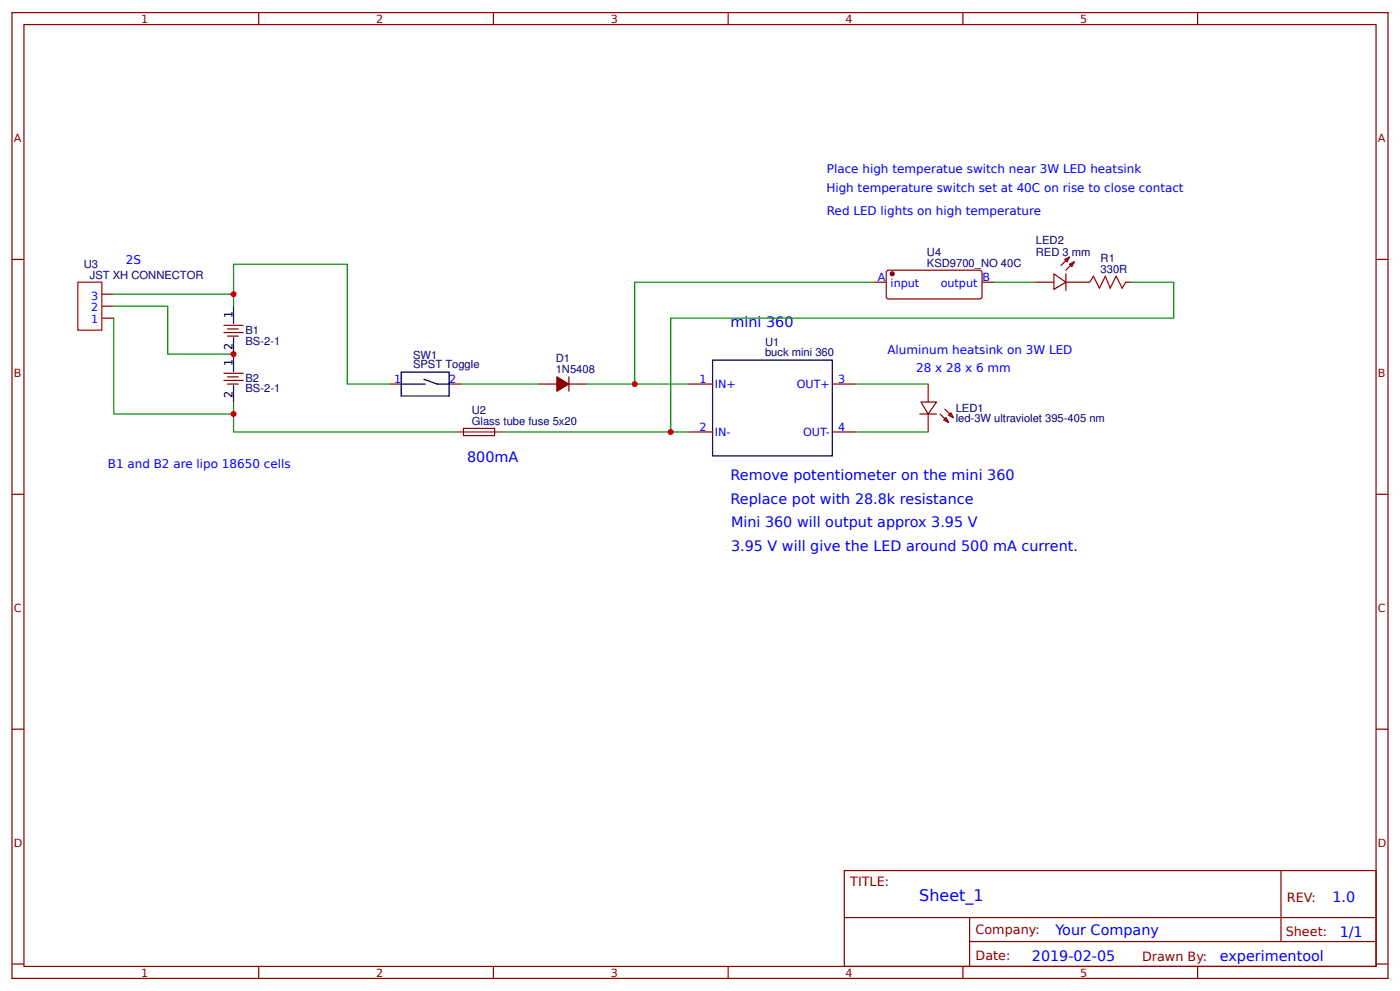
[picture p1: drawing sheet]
<svg xmlns="http://www.w3.org/2000/svg" width="309mm" height="219mm" viewBox="0 0 309 219" stroke-linecap="round" stroke-linejoin="round" font-family="sans-serif">
<g fill="none" stroke="#800" stroke-width=".26">
<path d="M2.6 2.8h304.1v213.2h-304.1zM5.3 5.4h298.7v208h-298.7zM57.1 2.8v2.6M109 2.8v2.6M160.9 2.8v2.6M212.7 2.8v2.6M264.6 2.8v2.6M2.6 57.3h2.7M195.9 59.9l.4-.2h20.4l.3 .5-.1 5.6-.5 .2-20.3-.1-.3-.4zM235.2 57.3l1.1-.5-.6 1zM236.3 58.3l1-.5-.5 1.1zM236.3 56.8l-1.9 1.8"/>
<path d="M237.3 57.8l-1.8 1.9M304 57.3h2.7M22.5 70.2h2.6M22.5 67.6h2.6M22.5 65h2.6M49.5 71.8h4.2M49.5 73.4h4.2M50.3 72.6h2.4M50.3 74.2h2.4M193.1 62.3h2.7M217 62.3h2.6M228.9 62.3h3.9"/>
<path d="M232.8 60.5l2.7 1.8-2.7 1.6zM235.5 62.3h5.3M235.5 60.5v3.7M248.7 62.3h1.3M49.5 82.4h4.2M49.5 84h4.2M50.3 84.8h2.4M50.3 83.2h2.4M86 84.8h2.6M99.2 84.8h2.7M102.4 94.6h6.8l.1 1.5-6.9 .1zM119.1 84.8h3.9"/>
<path d="M125.7 84.8h3.9M125.7 83.2v3.2M152.1 84.8h5.3M152.1 95.4h5.3M183.9 84.8h5.3M183.9 95.4h5.3M203.2 91.4h3.7M203.5 88.8h3.4l-1.8 2.6zM205.1 84.8v4M205.1 91.4v4M207.7 91.4l1.8 1.9M208.5 92.7l.5-.5 .5 1.1z"/>
<path d="M208.8 90.4l1.8 1.8M209.5 91.7l.6-.6 .5 1.1zM2.6 109.1h2.7M304 109.1h2.7M2.6 161h2.7M304 161h2.7M186.5 192.2h117.5v21.2h-117.5zM283 192.2v15.7M2.6 212.9h2.7M57.1 213.4v2.6M109 213.4v2.6M160.9 213.4v2.6"/>
<path d="M186.6 202.6h117.3M212.7 213.4v2.6M214.2 207.9h89.7M214.2 202.6v10.6M264.6 213.4v2.6M304 212.9h2.7"/>
</g>
<path d="M51.6 67.6v4M51.6 74.5v7.7M157.4 79.5h26.5v21.2h-26.5zM51.6 85.1v3.7M88.6 82.2h10.6v5.2h-10.6zM88.6 84.8h5.3M93.7 83.7l2.9 1.1h2.6" fill="none" stroke="#000" stroke-width=".26"/>
<g fill="#800" stroke="#800" stroke-width=".26">
<path d="M123 83.2l2.7 1.6-2.7 1.6z"/>
<circle cx="197.1" cy="60.5" r=".4"/>
</g>
<path d="M100.5 95.4h10.6" fill="none" stroke="#8d2323" stroke-width=".26"/>
<g fill="none" stroke="#080" stroke-width=".26">
<path d="M25.1 67.6h11.9v10.6h14.6M25.1 70.2v21.2h26.5M25.1 65h26.5M51.6 67.6v-9.3h25.1v26.5h9.3M193.1 62.3h-52.9v22.5M219.6 62.3h9.3M250 62.3h9.3v7.9h-111.1v25.2M51.6 88.8v6.6h48.9M101.9 84.8h17.2M111.1 95.4h41M129.6 84.8h22.5M189.2 95.4h15.9"/>
<path d="M189.2 84.8h15.9"/>
</g>
<path d="M17.2 62.3h5.3v10.6h-5.3z" fill="none" stroke="#f00" stroke-width=".26"/>
<path d="M240.8 62.3l.8-1.3 1.3 2.6 1.3-2.6 1.1 2.6 1.3-2.6 1.3 2.6 .8-1.3" fill="none" stroke="#a00000" stroke-width=".26"/>
<g fill="#c00">
<circle cx="140.2" cy="84.8" r=".66"/>
<circle cx="51.6" cy="91.4" r=".66"/>
<circle cx="51.6" cy="65" r=".66"/>
<circle cx="51.6" cy="78.2" r=".66"/>
<circle cx="148.2" cy="95.4" r=".66"/>
</g>
<text font-size="3.5" fill="#00f" x="203.1" y="199">Sheet_1</text>
<g font-size="3.2" fill="#00f">
<text x="161.4" y="72.1">mini 360</text>
<text x="103.2" y="102">800mA</text>
<text x="161.4" y="106">Remove potentiometer on the mini 360</text>
<text x="161.4" y="111.3">Replace pot with 28.8k resistance</text>
<text x="161.5" y="116.4">Mini 360 will output approx 3.95 V</text>
<text x="161.5" y="121.7">3.95 V will give the LED around 500 mA current.</text>
<text x="294.4" y="199.2">1.0</text>
<text x="233.2" y="206.3">Your Company</text>
<text x="296" y="206.9">1/1</text>
<text x="228" y="212.2">2019-02-05</text>
<text x="269.5" y="212.1">experimentool</text>
</g>
<g font-size="2.8" fill="#800">
<text x="187.9" y="195.7">TITLE:</text>
<text x="284.3" y="199.2">REV:</text>
<text x="215.5" y="206.3">Company:</text>
<text x="284.1" y="206.8">Sheet:</text>
<text x="215.5" y="212.1">Date:</text>
<text x="252.3" y="212.1">Drawn By:</text>
</g>
<g font-size="2.6" fill="#00f">
<text x="182.7" y="38.3">Place high temperatue switch near 3W LED heatsink</text>
<text x="182.6" y="42.5">High temperature switch set at 40C on rise to close contact</text>
<text x="182.7" y="47.6">Red LED lights on high temperature</text>
<text x="27.8" y="58.3">2S</text>
<text x="196.1" y="78.2">Aluminum heatsink on 3W LED</text>
<text x="202.4" y="82.2">28 x 28 x 6 mm</text>
<text x="23.8" y="103.3">B1 and B2 are lipo 18650 cells</text>
</g>
<g font-size="2.5" fill="#800">
<text x="31.2" y="5">1</text>
<text x="83.1" y="5">2</text>
<text x="134.9" y="5">3</text>
<text x="186.8" y="5">4</text>
<text x="238.7" y="5">5</text>
<text x="3" y="31.4">A</text>
<text x="304.4" y="31.4">A</text>
<text x="3" y="83.2">B</text>
<text x="304.4" y="83.2">B</text>
<text x="3" y="135.1">C</text>
<text x="304.4" y="135.1">C</text>
<text x="3" y="186.9">D</text>
<text x="304.4" y="186.9">D</text>
<text x="31.2" y="215.6">1</text>
<text x="83.1" y="215.6">2</text>
<text x="134.9" y="215.6">3</text>
<text x="186.8" y="215.6">4</text>
<text x="238.7" y="215.6">5</text>
</g>
<g font-size="2.5" fill="#000080">
<text x="228.9" y="53.8">LED2</text>
<text x="18.5" y="59.1">U3</text>
<text x="204.8" y="58.9">KSD9700_NO 40C</text>
<text x="204.8" y="56.5">U4</text>
<text x="228.9" y="56.5">RED 3 mm</text>
<text x="243.2" y="57.8">R1</text>
<text x="19.9" y="61.5">JST XH CONNECTOR</text>
<text x="243.2" y="60.2">330R</text>
<text x="54.2" y="76.1">BS-2-1</text>
<text x="54.2" y="73.7">B1</text>
<text x="169" y="76.4">U1</text>
<text x="91.3" y="81.4">SPST Toggle</text>
<text x="91.3" y="79.2">SW1</text>
<text x="122.8" y="82.4">1N5408</text>
<text x="122.8" y="80">D1</text>
<text x="169" y="78.7">buck mini 360</text>
<text x="54.2" y="86.7">BS-2-1</text>
<text x="54.2" y="84.3">B2</text>
<text x="104.3" y="91.4">U2</text>
<text x="104.3" y="93.8">Glass tube fuse 5x20</text>
<text x="211.1" y="93.3">led-3W ultraviolet 395-405 nm</text>
<text x="211.1" y="90.9">LED1</text>
</g>
<g font-size="2.5" fill="#00f">
<text x="194" y="62">A</text>
<text x="196.8" y="63.4">input</text>
<text x="207.8" y="63.4">output</text>
<text x="217.1" y="62">B</text>
<text x="20.1" y="71.3">1</text>
<text x="20.1" y="68.7">2</text>
<text x="20.1" y="66.3">3</text>
<text x="87.1" y="84.5">1</text>
<text x="99.2" y="84.5">2</text>
<text x="154.5" y="84.5">1</text>
<text x="158" y="85.6">IN+</text>
<text x="176" y="85.6">OUT+</text>
<text x="185.2" y="84.5">3</text>
<text x="154.5" y="95.1">2</text>
<text x="185.2" y="95.1">4</text>
<text x="158" y="96.2">IN-</text>
<text x="177.4" y="96.2">OUT-</text>
</g>
<g font-size="2.5">
<text x="51.3" y="70.2" transform="rotate(-90 51.3 70.2)">1</text>
<text x="51.3" y="77.4" transform="rotate(-90 51.3 77.4)">2</text>
<text x="51.3" y="80.8" transform="rotate(-90 51.3 80.8)">1</text>
<text x="51.3" y="88" transform="rotate(-90 51.3 88)">2</text>
</g>
</svg>
